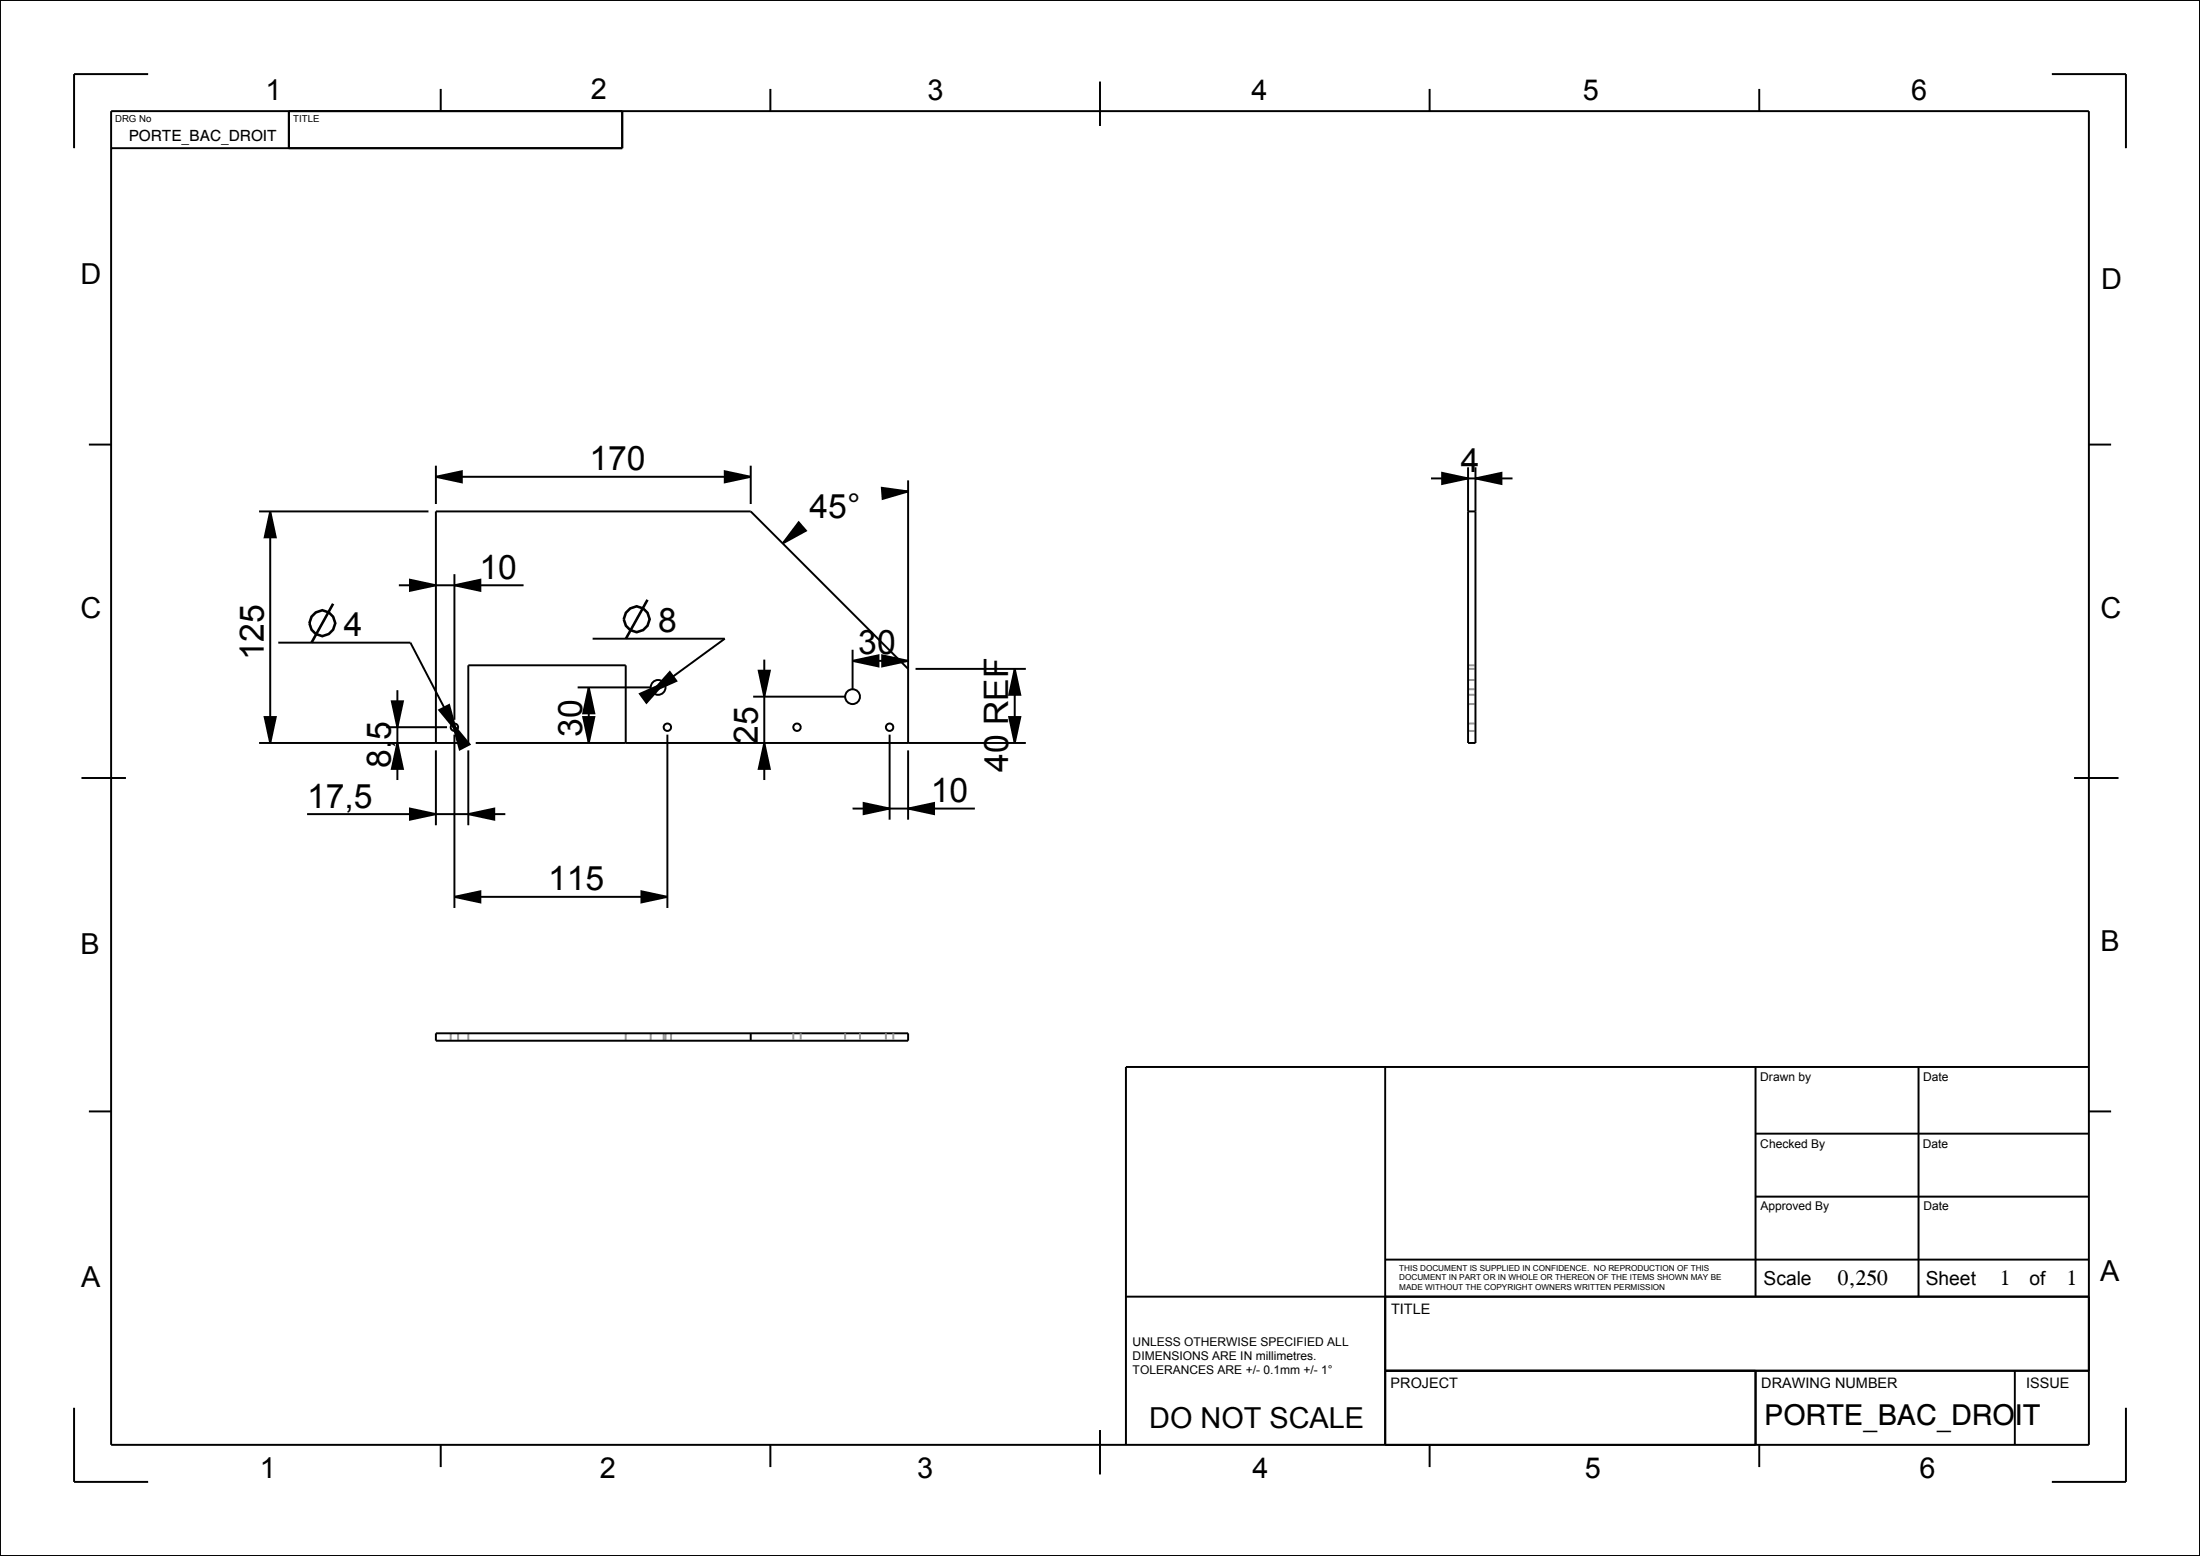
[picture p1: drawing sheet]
<svg xmlns="http://www.w3.org/2000/svg" width="297mm" height="210mm" viewBox="0 0 297 210" stroke-linecap="round" stroke-linejoin="round" font-family="sans-serif">
<g fill="#000">
<path d="M36.5 69l.7 3.5h-1.5zM55.3 78.2l3.5 .8-3.5 .7zM58.8 64.4l3.5-.8v1.5zM61.3 79l3.5-.8v1.5zM97.8 63.6l3.5 .8-3.5 .7zM107.8 70.5l1 1.1-3.1 1.7zM119.1 65.8l3.5 .5-3.4 1zM194.7 63.8l3.5 .8-3.5 .7zM199.2 64.6l3.5-.8v1.5zM52.9 94.6h1.5l-.8 3.5zM61.1 97.7l2.3 2.8-1.3 .7zM59.3 95.8l1.3-.7 1 3.5z"/>
<path d="M79.5 92.8l.7 3.5h-1.5zM90.4 90.7l.9 1.2-3.3 1.5zM86.4 93.6l3.3-1.4-2.4 2.7zM102.4 90.5h1.5l-.7 3.5zM115.1 89.2l3.5-.8v1.5zM119.1 88.4l3.5 .8-3.5 .7zM137 90.3l.7 3.5h-1.5zM35.7 96.8h1.5l-.7 3.5zM53.6 100.3l.8 3.5h-1.5zM55.3 109.1l3.5 .8-3.5 .7zM63.2 109.9l3.5-.8v1.5zM78.7 96.8h1.5l-.7 3.5z"/>
<path d="M103.2 100.3l.7 3.5h-1.5zM116.6 108.4l3.5 .7-3.5 .8zM122.6 109.1l3.5-.7v1.5zM136.2 96.8h1.5l-.7 3.5zM61.3 121l3.5-.7v1.5zM86.6 120.3l3.5 .7-3.5 .8z"/>
</g>
<g fill="none" stroke="#000" stroke-width=".26">
<path d="M0 0h297v210h-297zM15 15h267v180h-267zM20 10h-10v10M39 15v5M59.5 12v3M84 15v5h-69M104 12v3M148.5 11v6M193 12v3M237.5 12v3M277 10h10v10M12 60h3"/>
<path d="M35 69h22.8M36.5 69l.7 3.5h-1.5zM36.5 69v31.3M53.8 79h16.9M55.3 78.2l3.5 .8-3.5 .7zM58.8 64.4l3.5-.8v1.5zM58.8 62.9v5.1M58.8 64.4h42.5M61.3 79l3.5-.8v1.5zM61.3 77.5v19.6M97.8 63.6l3.5 .8-3.5 .7zM101.3 62.9v5.1"/>
<path d="M107.8 70.5l1 1.1-3.1 1.7zM119.1 65.8l3.5 .5-3.4 1zM122.6 66.3h-.8M122.6 64.8v35.5M193.2 64.6h11M194.7 63.8l3.5 .8-3.5 .7zM198.2 63.1v37.2h1v-37.2M198.2 69h1M199.2 64.6l3.5-.8v1.5zM282 60h3M35.7 96.8h1.5l-.7 3.5zM37.6 86.7h17.8l6.2 11.9"/>
<path d="M52.1 98.1h8.2M52.9 94.6h1.5l-.8 3.5zM53.6 93.1v12.2M59.3 95.8l1.3-.7 1 3.5zM61.1 97.7l2.3 2.8-1.3 .7zM61.3 99.1v23.4M78 92.8h9.8M78.7 96.8h1.5l-.7 3.5zM79.5 92.8l.7 3.5h-1.5zM79.5 92.8v7.5M80 86.2h17.8l-9.8 7.2M86.4 93.6l3.3-1.4-2.4 2.7z"/>
<path d="M90.1 99.1v23.4M90.4 90.7l.9 1.2-3.3 1.5zM101.7 94h12.4M102.4 90.5h1.5l-.7 3.5zM103.2 89v16.3M115.1 89.2l3.5-.8v1.5zM115.1 89.2h7.5M115.1 87.7v5.3M119.1 88.4l3.5 .8-3.5 .7zM120.1 99.1v11.5M122.6 90.3l-21.3-21.3h-42.5v31.3M123.6 90.3h14.9"/>
<path d="M136.2 96.8h1.5l-.7 3.5zM137 90.3l.7 3.5h-1.5zM137 90.3v10M11 105h6M35 100.3h28.2v-10.5h21.3v10.5M41.5 109.9h26.7M53.6 100.3l.8 3.5h-1.5zM55.3 109.1l3.5 .8-3.5 .7zM58.8 101.3v10.1M63.2 109.9l3.5-.8v1.5zM63.2 101.3v10.1M64.2 100.3h74.3"/>
<path d="M103.2 100.3l.7 3.5h-1.5zM115.1 109.1h16.5M116.6 108.4l3.5 .7-3.5 .8zM122.6 109.1l3.5-.7v1.5zM122.6 101.3v9.3M280 105h6M58.8 139.5h63.8v1h-63.8zM61.3 121l3.5-.7v1.5zM61.3 121h28.8M86.6 120.3l3.5 .7-3.5 .8zM101.3 139.5v1M12 150h3"/>
<path d="M187 144v51M237 144v31M237 153h45M259 144v31M282 144h-130v51M282 150h3M152 175h130M187 170h95M237 161.5h45M10 190v10h10M59.5 195v3M104 195v3"/>
<path d="M148.5 193v6M193 195v3M237 185v10M237.5 195v3M272 185v10M282 185h-95M287 190v10h-10"/>
<circle cx="61.3" cy="98.1" r=".5"/>
<circle cx="88.8" cy="92.8" r="1"/>
<circle cx="90.1" cy="98.1" r=".5"/>
<circle cx="107.6" cy="98.1" r=".5"/>
<circle cx="115.1" cy="94" r="1"/>
<circle cx="120.1" cy="98.1" r=".5"/>
</g>
<g fill="none" stroke="#000" stroke-width=".35">
<path d="M45 81.5l-2.9 5.2M87.4 80.9l-2.9 5.3"/>
<circle cx="43.5" cy="84.1" r="1.72"/>
<circle cx="85.9" cy="83.6" r="1.72"/>
</g>
<g fill="none" stroke="#96948a" stroke-width=".26" stroke-dasharray=".9 .6" stroke-linecap="butt">
<path d="M198.2 98.6h1M198.2 97.6h1M198.2 95h1M198.2 93.8h1M198.2 93h1M198.2 91.8h1M198.2 90.3h1M198.2 89.8h1M60.8 139.5v1M61.8 139.5v1M63.2 139.5v1M84.5 139.5v1"/>
<path d="M87.8 139.5v1M89.6 139.5v1M89.8 139.5v1M90.6 139.5v1M107.1 139.5v1M108.1 139.5v1M114.1 139.5v1M116.1 139.5v1M119.6 139.5v1M120.6 139.5v1"/>
</g>
<g font-size="4.5">
<text x="79.6" y="63.5">170</text>
<text x="197.2" y="63.7">4</text>
<text x="109.3" y="69.9">45°</text>
<text x="64.7" y="78.1">10</text>
<text x="35.6" y="89.1" transform="rotate(-90 35.6 89.1)">125</text>
<text x="46.4" y="85.9">4</text>
<text x="88.9" y="85.3">8</text>
<text x="115.9" y="88.3">30</text>
<text x="78.6" y="99.5" transform="rotate(-90 78.6 99.5)">30</text>
<text x="102.3" y="100.4" transform="rotate(-90 102.3 100.4)">25</text>
<text x="52.8" y="103.7" transform="rotate(-90 52.8 103.7)">8,5</text>
<text x="136.1" y="104.2" transform="rotate(-90 136.1 104.2)">40 REF</text>
<text x="41.5" y="109">17,5</text>
<text x="125.7" y="108.3">10</text>
<text x="74" y="120.2">115</text>
</g>
<g font-size="3.9">
<text x="35.8" y="13.4">1</text>
<text x="79.8" y="13.4">2</text>
<text x="125.2" y="13.5">3</text>
<text x="169" y="13.4">4</text>
<text x="213.7" y="13.4">5</text>
<text x="258" y="13.4">6</text>
<text x="10.9" y="38.4">D</text>
<text x="283.7" y="39">D</text>
<text x="10.9" y="83.4">C</text>
<text x="283.6" y="83.4">C</text>
<text x="10.9" y="128.7">B</text>
<text x="283.6" y="128.4">B</text>
<text x="11" y="173.6">A</text>
<text x="283.5" y="172.8">A</text>
<text x="155.1" y="192.7">DO NOT SCALE</text>
<text x="238.2" y="192.3">PORTE_BAC_DROIT</text>
<text x="35.1" y="199.5">1</text>
<text x="81" y="199.5">2</text>
<text x="123.8" y="199.5">3</text>
<text x="169.1" y="199.5">4</text>
<text x="213.9" y="199.5">5</text>
<text x="259.1" y="199.5">6</text>
</g>
<g font-size="2.9">
<text x="248.1" y="173.4">0,250</text>
<text x="270" y="173.4">1</text>
<text x="279" y="173.4">1</text>
</g>
<g font-size="2.6">
<text x="238.1" y="173.4">Scale</text>
<text x="260" y="173.4">Sheet</text>
<text x="274" y="173.4">of</text>
</g>
<text font-size="2.1" x="17.4" y="19">PORTE_BAC_DROIT</text>
<g font-size="2">
<text x="187.8" y="177.3">TITLE</text>
<text x="187.7" y="187.3">PROJECT</text>
<text x="237.8" y="187.3">DRAWING NUMBER</text>
<text x="273.5" y="187.3">ISSUE</text>
</g>
<g font-size="1.6">
<text x="237.6" y="145.9">Drawn by</text>
<text x="259.6" y="145.9">Date</text>
<text x="237.6" y="154.9">Checked By</text>
<text x="259.6" y="154.9">Date</text>
<text x="237.7" y="163.4">Approved By</text>
<text x="259.7" y="163.4">Date</text>
<text x="152.9" y="181.6">UNLESS OTHERWISE SPECIFIED ALL</text>
<text x="152.9" y="183.5">DIMENSIONS ARE IN millimetres.</text>
<text x="152.9" y="185.4">TOLERANCES ARE +/- 0.1mm +/- 1°</text>
</g>
<g font-size="1.3">
<text x="15.5" y="16.5">DRG No</text>
<text x="39.6" y="16.5">TITLE</text>
</g>
<g font-size="1.1">
<text x="188.9" y="171.5">THIS DOCUMENT IS SUPPLIED IN CONFIDENCE. NO REPRODUCTION OF THIS</text>
<text x="188.9" y="172.8">DOCUMENT IN PART OR IN WHOLE OR THEREON OF THE ITEMS SHOWN MAY BE</text>
<text x="188.9" y="174.1">MADE WITHOUT THE COPYRIGHT OWNERS WRITTEN PERMISSION</text>
</g>
</svg>
